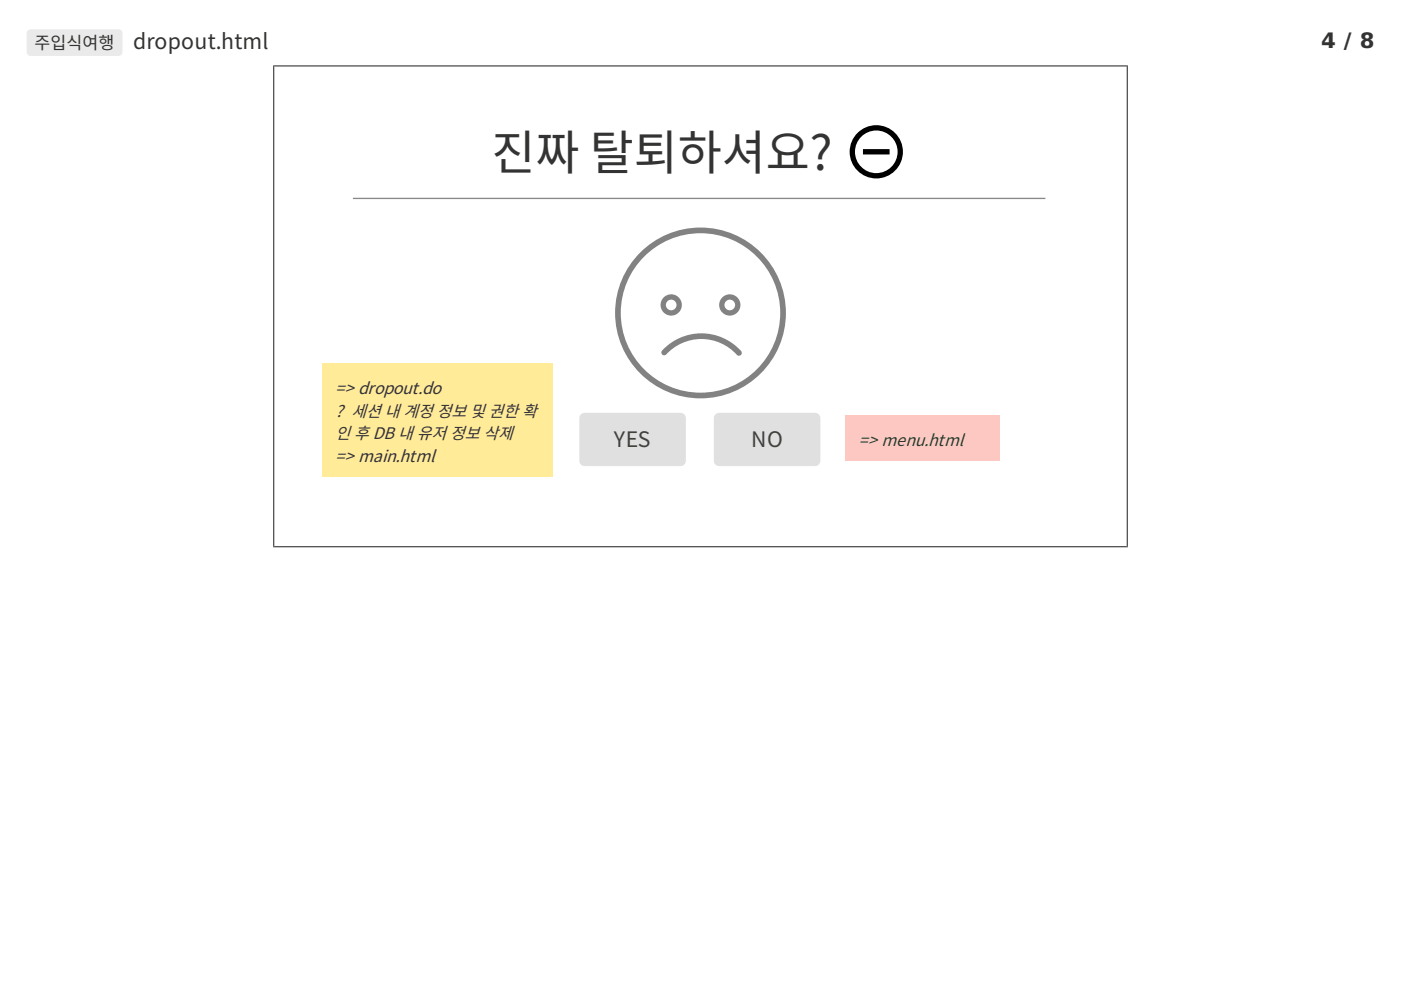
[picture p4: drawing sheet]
<svg xmlns="http://www.w3.org/2000/svg" width="297mm" height="210mm" viewBox="0 0 297 210" stroke-linecap="round" stroke-linejoin="round" font-family="sans-serif">
<path d="M5.9 6.5l.6-.3h18.6a.85 .85 0 0 1 .9 .9v3.9a.85 .85 0 0 1-.9 .9h-18.6a.85 .85 0 0 1-.9-.9v-3.9z" fill-rule="evenodd" fill="#eaeaea"/>
<path d="M57.9 14h181.3M58 13.8v102.2M239 13.8v102.2M57.9 115.9h181.3" fill="none" stroke="#555" stroke-width=".28"/>
<path d="M74.8 42.1h146.8" fill="none" stroke="#888" stroke-width=".28"/>
<path d="M183 31.6v1.2h5.6v-1.2zM180.1 32.2a5.7 5.7 0 0 0 11.3 0 5.7 5.7 0 0 0-11.3 0zM181.3 32.2a4.5 4.5 0 0 1 9 0 4.5 4.5 0 0 1-9 0z" fill="#000"/>
<g fill="#828282">
<path d="M140.4 74.3a11.3 11.3 0 0 1 16.8 .3 .6 .6 0 0 1-.2 .7 .6 .6 0 0 1-.8-.1 10.2 10.2 0 0 0-15.1 .1 .6 .6 0 0 1-.8-.2 .6 .6 0 0 1 .1-.8z"/>
<path d="M130.4 66.4a18.1 18.1 0 0 0 36.2 0 18.1 18.1 0 0 0-36.2 0zM131.6 66.4a16.9 16.9 0 0 1 33.8 0 16.9 16.9 0 0 1-33.8 0z"/>
<path d="M140 64.7a2.3 2.3 0 0 0 4.6 0 2.3 2.3 0 0 0-4.6 0zM141.2 64.7a1.13 1.13 0 0 1 2.2 0 1.13 1.13 0 0 1-2.2 0z"/>
<path d="M152.5 64.7a2.26 2.26 0 0 0 4.5 0 2.26 2.26 0 0 0-4.5 0zM153.6 64.7a1.15 1.15 0 0 1 2.3 0 1.15 1.15 0 0 1-2.3 0z"/>
</g>
<g fill="#e0e0e0">
<path d="M123.3 87.7l.7-.2h20.3a1.13 1.13 0 0 1 1.1 1.2v9a1.13 1.13 0 0 1-1.1 1.1h-20.3a1.13 1.13 0 0 1-1.2-1.1v-9l.1-.4z" fill-rule="evenodd"/>
<path d="M151.8 87.7l.7-.2h20.3a1.13 1.13 0 0 1 1.1 1.2v9a1.13 1.13 0 0 1-1.1 1.1h-20.3a1.13 1.13 0 0 1-1.2-1.1v-9l.1-.4z" fill-rule="evenodd"/>
</g>
<path d="M68.3 77.1h48.9v24h-48.9z" fill="#ffeb98"/>
<path d="M179.3 88.1h32.7v9.6h-32.7z" fill="#fdc7c2"/>
<text font-size="10.2" fill="#333" x="104.2" y="36.1">진짜 탈퇴하셔요?</text>
<g font-size="4.5" fill="#333">
<text x="28.2" y="10.4">dropout.html</text>
<text x="280.1" y="10.2">4 / 8</text>
</g>
<g font-size="4.5" fill="#404040">
<text x="130.2" y="94.9">YES</text>
<text x="159.2" y="94.9">NO</text>
</g>
<text font-size="3.7" fill="#333" x="7.3" y="10.4">주입식여행</text>
<g font-size="3.5" fill="#333">
<text x="71.2" y="83.6">=&gt; dropout.do</text>
<text x="71.2" y="88.4">? 세션 내 계정 정보 및 권한 확</text>
<text x="71.2" y="93.2">인 후 DB 내 유저 정보 삭제</text>
<text x="182.1" y="94.6">=&gt; menu.html</text>
<text x="71.2" y="98">=&gt; main.html</text>
</g>
</svg>
